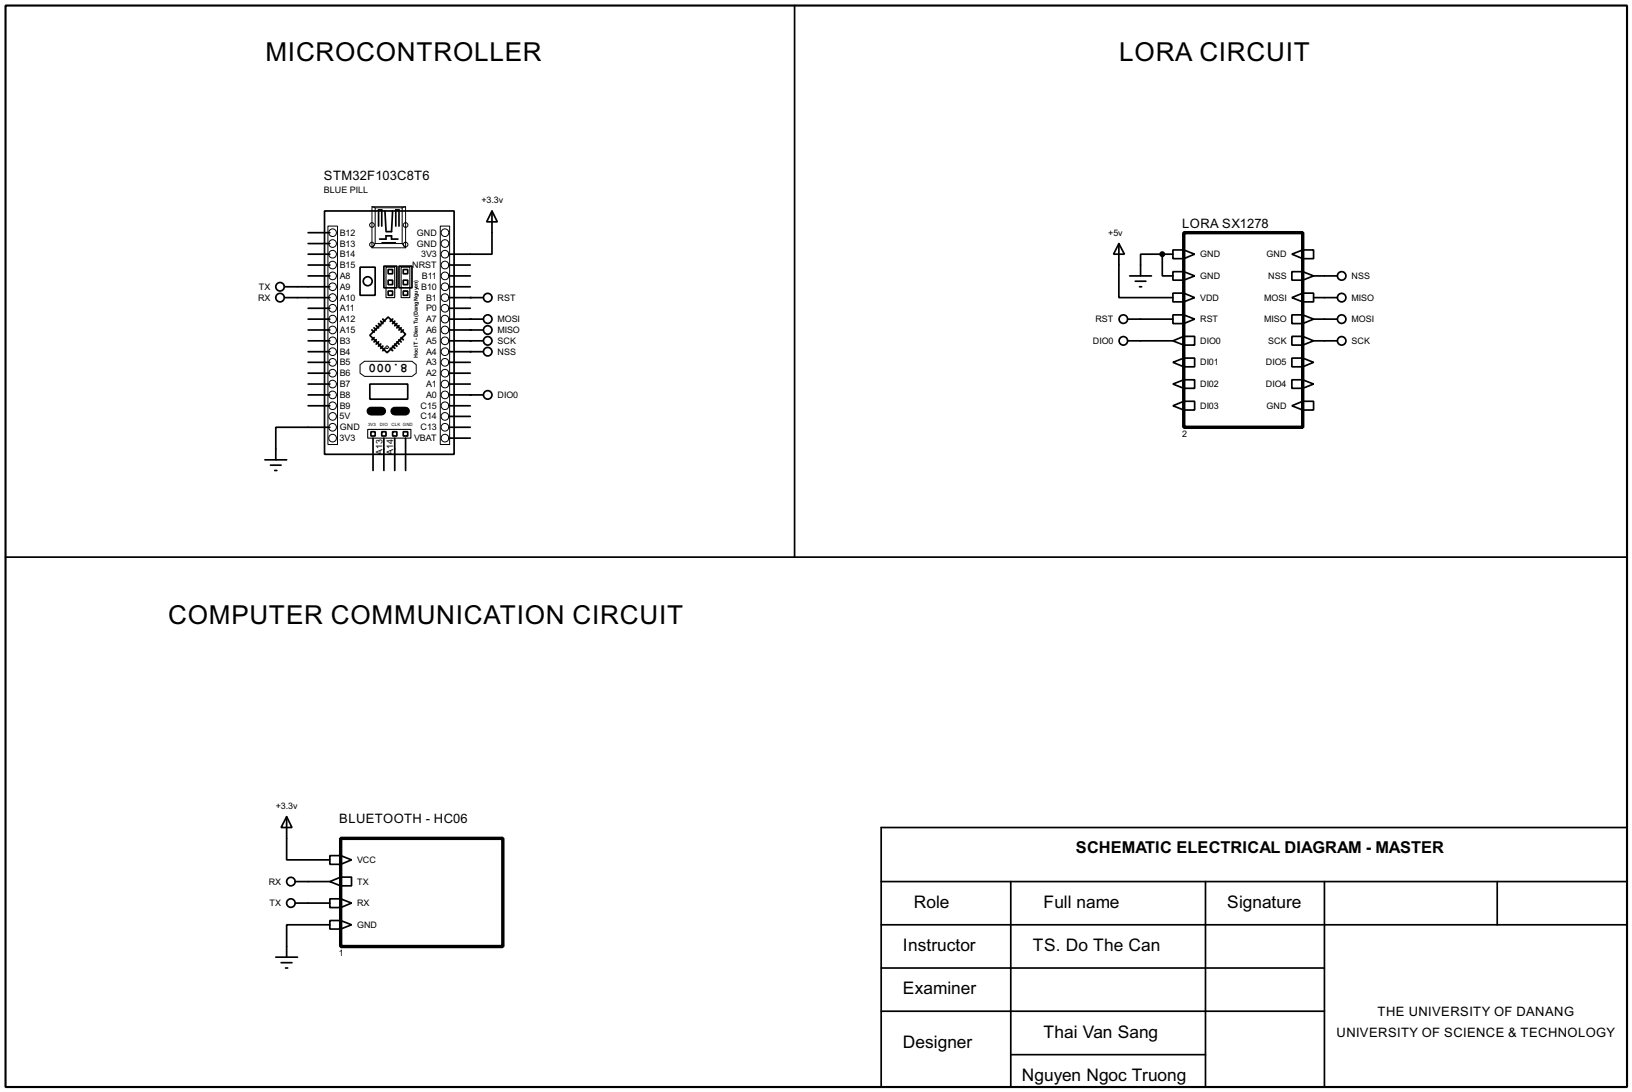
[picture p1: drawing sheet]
<svg xmlns="http://www.w3.org/2000/svg" width="383mm" height="256mm" viewBox="0 0 383 256" stroke-linecap="round" stroke-linejoin="round" font-family="sans-serif">
<path d="M1.3 1.3h381v254h-381z" fill="none" stroke="#000" stroke-width=".5"/>
<g fill="none" stroke="#000" stroke-width=".4">
<path d="M186.7 1.3v129.6M72.4 59.7h5.1M72.4 54.7h5.1M72.4 57.2h5.1M76.3 49.6h30.4v57.1h-30.4zM89 53.1v-3.8h.7v3.8M89.2 56.2h1.5v-.8h1.3v.8h1.5M90.5 49.6l.2 4.6M92.3 49.6l-.3 4.8h-1.3M93 53.1v-3.8h.8v3.8M115.6 49.6l1.3 2.5h-2.5zM115.6 49.6v10.1h-10.1"/>
<path d="M262.9 57.2l1.3 2.5h-2.5zM262.9 57.2v12.7h12.7M273.1 59.7h-5.1v5.1M273.1 59.7v5.1h2.5M273.1 59.7h2.5M275.6 58.7h2.6l2.5 1-2.5 1.1h-2.6zM278.2 58.7v2.1M303.6 59.7l2.5-1h2.6v2.1h-2.6zM306.1 58.7v2.1M66.9 69.9h10.6M66.9 67.4h10.6M72.4 75h5.1"/>
<path d="M72.4 64.8h5.1M72.4 77.5h5.1M72.4 62.3h5.1M72.4 72.4h5.1M84.6 62.8h3.6v6.6h-3.6zM90.2 62.5h3.1v5.1h-3.1zM91.2 74.5l4.1 4-4.3 4.4-4.1-4.1zM91.2 65.8h1.1v1.1h-1.1zM91.2 68.4h1.1v1h-1.1zM91.2 63.3h1.1v1h-1.1zM93.8 62.5h3v5.1h-3zM94.8 65.8h1v1.1h-1z"/>
<path d="M94.8 68.4h1v1h-1zM94.8 63.3h1v1h-1zM105.5 75h8.1M105.5 69.9h8.1M105.5 64.8h5M105.5 67.4h5M105.5 77.5h8.1M105.5 62.3h5M105.5 72.4h5M265 75h10.6M265.5 64.8h5.1M266.8 66.1h2.5"/>
<path d="M267.8 67.4h.5M275.6 63.8h2.6l2.5 1-2.5 1h-2.6zM275.6 68.9h2.6l2.5 1-2.5 1h-2.6zM275.6 74h2.6l2.5 1-2.5 1h-2.6zM278.2 63.8v2M278.2 68.9v2M278.2 74v2M278.2 79v2.1M303.6 69.9l2.5-1h2.6v2h-2.6zM303.6 63.8h2.5l2.6 1-2.6 1h-2.5zM303.6 74h2.5l2.6 1-2.6 1h-2.5zM303.6 79h2.5l2.6 1.1-2.6 1h-2.5z"/>
<path d="M306.1 63.8v2M306.1 68.9v2M306.1 74v2M306.1 79v2.1M308.7 75h5.6M308.7 69.9h5.6M308.7 64.8h5.6M72.4 80.1h5.1M72.4 82.6h5.1M72.4 92.8h5.1M72.4 87.7h5.1M72.4 90.2h5.1"/>
<path d="M72.4 85.1h5.1M72.4 95.3h5.1M86.9 90.2h8.9v3.6h-8.9zM87.2 95.8h2.5v1.5h-2.5zM92.8 95.8h2.5v1.5h-2.5zM105.5 80.1h8.1M105.5 82.6h8.1M105.5 92.8h8.1M105.5 87.7h5M105.5 90.2h5M105.5 85.1h5M105.5 95.3h5"/>
<path d="M105.5 97.8h5M265 80.1h10.6M275.6 80.1l2.6-1.1h2.5v2.1h-2.5zM275.6 85.1l2.6-1h2.5v2.1h-2.5zM275.6 90.2l2.6-1h2.5v2h-2.5zM275.6 95.3l2.6-1h2.5v2h-2.5zM278.2 84.1v2.1M278.2 89.2v2M278.2 94.3v2M303.6 95.3l2.5-1h2.6v2h-2.6zM303.6 84.1h2.5l2.6 1-2.6 1.1h-2.5zM303.6 89.2h2.5l2.6 1-2.6 1h-2.5z"/>
<path d="M306.1 84.1v2.1M306.1 89.2v2M306.1 94.3v2M308.7 80.1h5.6M62.3 108h5.1M63.6 109.3h2.5M64.6 110.5h.5M77.5 100.4h-12.7v7.6M87.2 101.4h1v1h-1zM87.7 102.9v7.6M89.7 101.4h1v1h-1zM90.2 102.9v7.6"/>
<path d="M92.3 101.4h1v1h-1zM92.8 102.9v7.6M94.8 101.4h1v1h-1zM95.3 102.9v7.6M105.5 100.4h5M105.5 102.9h5M1.3 130.9h381M67.4 191.8l1.2 2.6h-2.5zM67.4 191.8v10.2h10.1M207.1 194.4v60.9zM207.1 194.4h175.2M69.4 207.1h8.1"/>
<path d="M69.4 212.1h8.1M77.5 201h2.6l2.5 1-2.5 1h-2.6zM77.5 207.1l2.6-1.1h2.5v2.1h-2.5zM77.5 211.1h2.6l2.5 1-2.5 1.1h-2.6zM77.5 216.2h2.6l2.5 1-2.5 1h-2.6zM77.5 217.2h-10.1v7.6M80.1 201v2M80.1 206v2.1M80.1 211.1v2.1M80.1 216.2v2M207.1 207.1h175.2M207.1 217.2h175.2"/>
<path d="M237.5 207.1v48.2M283.3 207.1v48.2M311.2 207.1v48.2M351.8 207.1v10.1M64.8 224.8h5.1M66.1 226.1h2.5M67.1 227.4h.5M207.1 227.4h104.1M207.1 237.5h104.1M237.5 247.7h45.8"/>
<circle cx="65.8" cy="67.4" r="1"/>
<circle cx="65.8" cy="69.9" r="1"/>
<circle cx="86.4" cy="66.1" r="1.05"/>
<circle cx="114.6" cy="75" r="1"/>
<circle cx="114.6" cy="77.5" r="1"/>
<circle cx="114.6" cy="69.9" r="1"/>
<circle cx="263.9" cy="75" r="1"/>
<circle cx="315.2" cy="69.9" r="1"/>
<circle cx="315.2" cy="64.8" r="1"/>
<circle cx="315.2" cy="75" r="1"/>
<circle cx="114.6" cy="82.6" r="1"/>
<circle cx="114.6" cy="80.1" r="1"/>
<circle cx="114.6" cy="92.8" r="1"/>
<circle cx="263.9" cy="80.1" r="1"/>
<circle cx="315.2" cy="80.1" r="1"/>
<circle cx="68.3" cy="207.1" r="1"/>
<circle cx="68.3" cy="212.1" r="1"/>
</g>
<g fill="#000">
<circle cx="110.5" cy="69.9" r=".2"/>
<circle cx="110.5" cy="77.5" r=".2"/>
<circle cx="110.5" cy="75" r=".2"/>
<circle cx="110.5" cy="82.6" r=".2"/>
<circle cx="110.5" cy="80.1" r=".2"/>
<circle cx="110.5" cy="92.8" r=".2"/>
</g>
<path d="M278.2 54.7h27.9v45.7h-27.9zM80.1 196.9h38.1v25.4h-38.1z" fill="none" stroke="#000" stroke-width=".8"/>
<circle cx="273.1" cy="59.7" r=".5" fill="#000" stroke="#000" stroke-width=".4"/>
<g fill="none" stroke="#000" stroke-width=".23">
<path d="M77.1 53.1h2.2v51.3h-2.2zM87.4 48.6h7.9v9.6h-7.9zM87.4 48.6l.8 .2M88.2 48.8h6.3v8.4h-6.3zM88.2 57.2l-.8 1M89.7 57h3.3M94.5 57.2l.8 1M95.3 48.6l-.8 .2M103.5 53.1h2.2v51.3h-2.2zM84.6 85.7l1.1-.8h11.1l1 .8v2l-1 .7h-11.1l-1.1-.7z"/>
<circle cx="78.1" cy="54.7" r=".9"/>
<circle cx="78.1" cy="57.2" r=".9"/>
<circle cx="78.1" cy="59.7" r=".9"/>
<circle cx="87.4" cy="57.5" r=".55"/>
<circle cx="87.4" cy="52.9" r=".55"/>
<circle cx="95.3" cy="52.9" r=".55"/>
<circle cx="95.3" cy="57.5" r=".55"/>
<circle cx="104.5" cy="59.7" r=".9"/>
<circle cx="104.5" cy="57.2" r=".9"/>
<circle cx="104.5" cy="54.7" r=".9"/>
<circle cx="78.1" cy="64.8" r=".9"/>
<circle cx="78.1" cy="67.4" r=".9"/>
<circle cx="78.1" cy="72.4" r=".9"/>
<circle cx="78.1" cy="75" r=".9"/>
<circle cx="78.1" cy="77.5" r=".9"/>
<circle cx="78.1" cy="69.9" r=".9"/>
<circle cx="78.1" cy="62.3" r=".9"/>
<circle cx="104.5" cy="69.9" r=".9"/>
<circle cx="104.5" cy="67.4" r=".9"/>
<circle cx="104.5" cy="72.4" r=".9"/>
<circle cx="104.5" cy="64.8" r=".9"/>
<circle cx="104.5" cy="62.3" r=".9"/>
<circle cx="104.5" cy="77.5" r=".9"/>
<circle cx="104.5" cy="75" r=".9"/>
<circle cx="78.1" cy="82.6" r=".9"/>
<circle cx="78.1" cy="97.8" r=".9"/>
<circle cx="78.1" cy="92.8" r=".9"/>
<circle cx="78.1" cy="95.3" r=".9"/>
<circle cx="78.1" cy="80.1" r=".9"/>
<circle cx="78.1" cy="85.1" r=".9"/>
<circle cx="78.1" cy="90.2" r=".9"/>
<circle cx="78.1" cy="87.7" r=".9"/>
<circle cx="90.9" cy="81.6" r=".3"/>
<circle cx="104.5" cy="95.3" r=".9"/>
<circle cx="104.5" cy="87.7" r=".9"/>
<circle cx="104.5" cy="82.6" r=".9"/>
<circle cx="104.5" cy="92.8" r=".9"/>
<circle cx="104.5" cy="97.8" r=".9"/>
<circle cx="104.5" cy="85.1" r=".9"/>
<circle cx="104.5" cy="90.2" r=".9"/>
<circle cx="104.5" cy="80.1" r=".9"/>
<circle cx="78.1" cy="102.9" r=".9"/>
<circle cx="78.1" cy="100.4" r=".9"/>
<circle cx="104.5" cy="102.9" r=".9"/>
<circle cx="104.5" cy="100.4" r=".9"/>
</g>
<g fill="none" stroke="#000" stroke-width=".45">
<path d="M87.4 77.5l.5 .5M87.9 77l.5 .5M87.9 79.3l-.5 .5M88.4 76.5l.6 .5M88.4 79.8l-.5 .5M89 76l.5 .5M89.5 75.5l.5 .5M90 75l.5 .5M92.3 75l-.6 .5M92.8 75.5l-.5 .5M93.3 76l-.5 .5M93.8 79.8l.5 .5"/>
<path d="M93.8 76.5l-.5 .5M94.3 79.3l.5 .5M94.3 77l-.5 .5M94.8 77.5l-.5 .5M89 80.3l-.6 .5M89.5 80.8l-.5 .5M90 81.3l-.5 .5M90.5 81.8l-.5 .6M91.7 81.8l.6 .6M92.3 81.3l.5 .5M92.8 80.8l.5 .5M93.3 80.3l.5 .5"/>
</g>
<path d="M90.7 62.8h2.1v7.1h-2.1zM94.3 62.8h2v7.1h-2zM86.4 100.9h10.2v2h-10.2z" fill="none" stroke="#000" stroke-width=".25"/>
<path d="M87.2 96.6h2.5M92.8 96.6h2.5" fill="none" stroke="#000" stroke-width="2.1"/>
<g font-size="6.9">
<text x="62.4" y="14.4">MICROCONTROLLER</text>
<text x="263" y="14.4">LORA CIRCUIT</text>
<text x="39.5" y="146.5">COMPUTER COMMUNICATION CIRCUIT</text>
</g>
<g font-size="4.6">
<text x="214.7" y="213.3">Role</text>
<text x="245.2" y="213.3">Full name</text>
<text x="288.4" y="213.3">Signature</text>
<text x="212.2" y="223.4">Instructor</text>
<text x="242.7" y="223.4">TS. Do The Can</text>
<text x="212.2" y="233.6">Examiner</text>
<text x="245.2" y="243.7">Thai Van Sang</text>
<text x="212.2" y="246.3">Designer</text>
<text x="240.1" y="253.9">Nguyen Ngoc Truong</text>
</g>
<text font-size="4.3" x="252.8" y="200.3">SCHEMATIC ELECTRICAL DIAGRAM - MASTER</text>
<g font-size="3.4">
<text x="76.1" y="42.3">STM32F103C8T6</text>
<text x="277.8" y="53.6">LORA SX1278</text>
<text x="95.8" y="85.6" transform="rotate(-180 95.8 85.6)">8.000</text>
<text x="79.7" y="193.4">BLUETOOTH - HC06</text>
<text x="323.7" y="238.6">THE UNIVERSITY OF DANANG</text>
<text x="314.1" y="243.7">UNIVERSITY OF SCIENCE &amp; TECHNOLOGY</text>
</g>
<g font-size="2.4">
<text x="76.1" y="45.3">BLUE PILL</text>
<text x="113.2" y="47.7">+3.3v</text>
<text x="79.8" y="55.4">B12</text>
<text x="79.8" y="57.9">B13</text>
<text x="97.9" y="55.4">GND</text>
<text x="97.9" y="57.9">GND</text>
<text x="260.4" y="55.4">+5v</text>
<text x="79.8" y="60.4">B14</text>
<text x="79.8" y="62.9">B15</text>
<text x="79.8" y="65.5">A8</text>
<text x="96.8" y="62.9">NRST</text>
<text x="99" y="60.4">3V3</text>
<text x="99.1" y="65.5">B11</text>
<text x="282" y="60.4">GND</text>
<text x="282" y="65.5">GND</text>
<text x="297.6" y="60.4">GND</text>
<text x="298" y="65.5">NSS</text>
<text x="317.6" y="65.5">NSS</text>
<text x="60.6" y="70.6">RX</text>
<text x="60.8" y="68.1">TX</text>
<text x="79.8" y="68.1">A9</text>
<text x="79.8" y="70.6">A10</text>
<text x="99" y="68.1">B10</text>
<text x="100.1" y="70.6">B1</text>
<text x="116.9" y="70.6">RST</text>
<text x="282" y="70.6">VDD</text>
<text x="297" y="70.6">MOSI</text>
<text x="317.6" y="70.6">MISO</text>
<text x="79.8" y="73.1">A11</text>
<text x="79.8" y="75.6">A12</text>
<text x="100.1" y="73.1">P0</text>
<text x="100.1" y="75.6">A7</text>
<text x="116.9" y="75.6">MOSI</text>
<text x="257.4" y="75.6">RST</text>
<text x="282" y="75.6">RST</text>
<text x="297" y="75.6">MISO</text>
<text x="317.6" y="75.6">MOSI</text>
<text x="79.8" y="78.2">A15</text>
<text x="79.8" y="80.8">B3</text>
<text x="79.8" y="83.3">B4</text>
<text x="100.1" y="78.2">A6</text>
<text x="100.1" y="80.8">A5</text>
<text x="100.1" y="83.3">A4</text>
<text x="116.9" y="83.3">NSS</text>
<text x="116.9" y="80.8">SCK</text>
<text x="116.9" y="78.2">MISO</text>
<text x="256.8" y="80.8">DIO0</text>
<text x="282" y="80.8">DIO0</text>
<text x="298" y="80.8">SCK</text>
<text x="317.6" y="80.8">SCK</text>
<text x="79.8" y="85.8">B5</text>
<text x="79.8" y="88.4">B6</text>
<text x="100.1" y="85.8">A3</text>
<text x="100.1" y="88.4">A2</text>
<text x="282" y="85.8">DI01</text>
<text x="297.4" y="85.8">DIO5</text>
<text x="79.8" y="90.9">B7</text>
<text x="79.8" y="93.5">B8</text>
<text x="100.1" y="90.9">A1</text>
<text x="100.1" y="93.5">A0</text>
<text x="116.9" y="93.5">DIO0</text>
<text x="282" y="90.9">DI02</text>
<text x="297.4" y="90.9">DIO4</text>
<text x="79.8" y="98.5">5V</text>
<text x="79.8" y="96">B9</text>
<text x="79.8" y="101.1">GND</text>
<text x="98.8" y="96">C15</text>
<text x="98.8" y="98.5">C14</text>
<text x="98.8" y="101.1">C13</text>
<text x="282" y="96">DI03</text>
<text x="297.6" y="96">GND</text>
<text x="79.8" y="103.6">3V3</text>
<text x="89.9" y="106.8" transform="rotate(-90 89.9 106.8)">A13</text>
<text x="92.4" y="106.8" transform="rotate(-90 92.4 106.8)">A14</text>
<text x="97.3" y="103.6">VBAT</text>
<text x="277.8" y="102.7">2</text>
<text x="64.8" y="190">+3.3v</text>
<text x="83.9" y="202.7">VCC</text>
<text x="63.1" y="207.8">RX</text>
<text x="83.9" y="207.8">TX</text>
<text x="63.3" y="212.8">TX</text>
<text x="83.9" y="212.8">RX</text>
<text x="83.9" y="217.9">GND</text>
<text x="79.7" y="224.6">1</text>
</g>
<text font-size="1.5" x="98.2" y="84.1" transform="rotate(-90 98.2 84.1)">Hoc IT - Dien Tu (Dang Nguyen)</text>
<g font-size="1.2">
<text x="86.5" y="100">3V3</text>
<text x="89.3" y="100">DIO</text>
<text x="92" y="100">CLK GND</text>
</g>
</svg>
